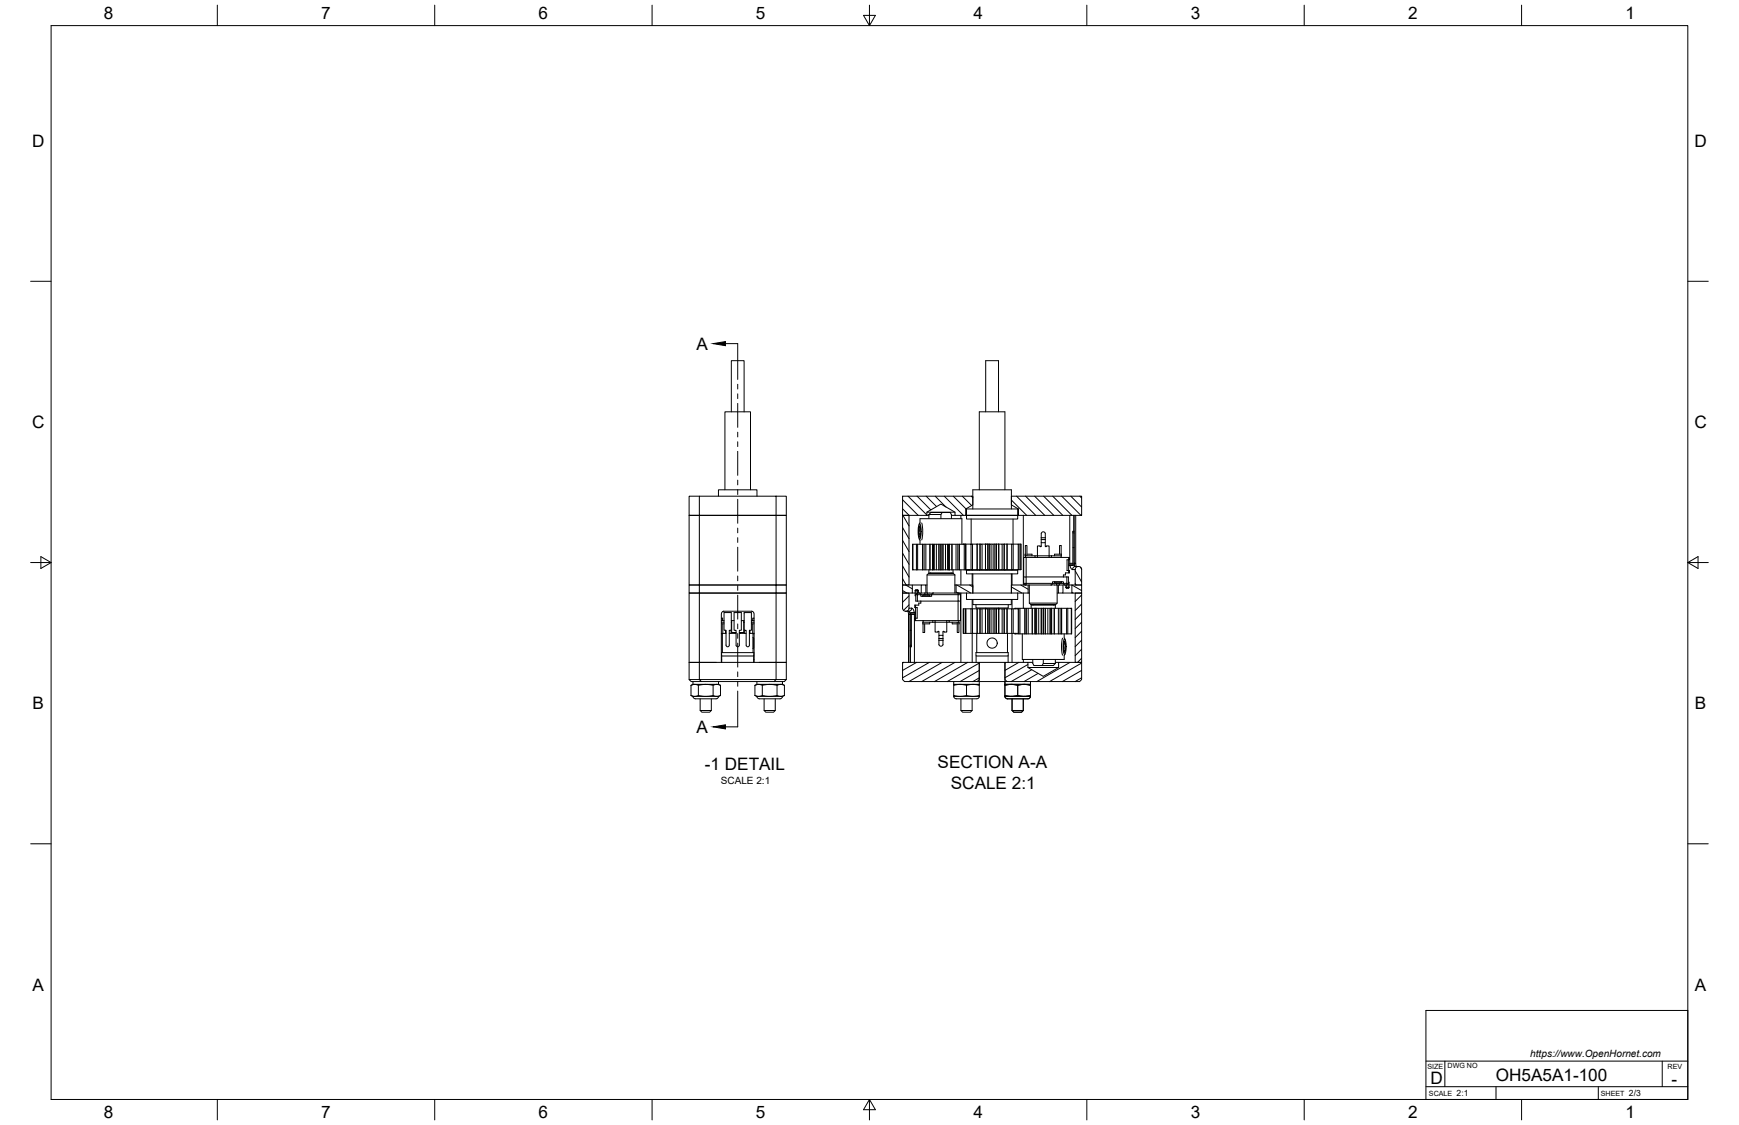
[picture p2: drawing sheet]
<svg xmlns="http://www.w3.org/2000/svg" width="864mm" height="559mm" viewBox="0 0 864 559" stroke-linecap="round" stroke-linejoin="round" font-family="sans-serif">
<!-- layer: Visible -->
<g fill="none" stroke="#000" stroke-width=".5">
<path d="M363 205v-26h7v26M490 205v-26h6v26M347 246h-5v10h5v35h38v4h5v-4h-43M347 246h38v10h-38zM357 246v-3h19v3M360 243v-38h13v38M385 246h5v10h-5v35h5v-35h-48v35h5M448 246h35v5l-3 2v3h-6v-2l-7-4-7 4v2h-12zM448 256h3v35h-3zM457 260v-2h21v12M457 260h-1M458 260v4v4"/>
<path d="M460 254h14M460 256h1M461 256l1-1h10v3M461 256v2M467 256v2M468 255l-1 1h-6M472 256h2M480 256h.1M480 253h.1M480 253h25M480 256h25M480 256v2h25v-2"/>
<path d="M480 253v3M482 258l1 25h-1v-13h-2M483 253v-10h19v10M486 243v-38h13v38M502 246h35v10h-31v-3l-4-2zM503 258v12M505 256h1M505 253h1M505 253v3M534 256l1 25M453 270v13h2M455 270v13"/>
<path d="M456 270v13M456 265l1 2M456 265h1M456 262v3M456 262h1M456 268h1M457 260a6 6 0 0 1 0 6v2a6 6 0 0 1-1-6zM457 261v3a1.6 1.6 0 0 1-1 3v-3zM457 261h.1M457 268v2M457 262h-1M458 270v13"/>
<path d="M459 270v13M460 270v13M462 270v13M464 270v13M465 270v13M466 270v13M468 270v13M470 270v13M471 270v13M473 270v13M475 270v13M476 270v13"/>
<path d="M478 270h.1M478 270h1M479 270v13M479 270h1v13l-1-13h-26v13M483 270h2v13h-2M485 270h.1M485 270h2M487 270v13M487 270h1v13h-1M488 270h1v13h-1M489 270h.1M489 270h2"/>
<path d="M491 270h.1M491 270h1v13h-1M491 270v13M492 270h1v13h-1M493 270h1M494 270h2M494 270v13M496 270v13M496 270h2v13h-2M498 270h1v13h-1M499 270h.1M499 270h1"/>
<path d="M499 270v13M500 270v13M500 270h2v13h-2M502 270h1v13h-1M503 270h3v13h-3M506 270v13M506 270h1M507 270v13M509 275v1v-5h1v5M509 277h-1v13l1 1M509 277h1M510 275h2v1"/>
<path d="M514 276h1M515 276v1M517 265v5h2v-5M517 270v1M517 271h-2v5M517 265a1 1 0 0 1 1-1 1 1 0 0 1 1 1M519 270v1h1M520 271h1v5M521 276v1M521 276h1M522 276v1h-8v-1h-5v1M522 276h5v1h4v1h-1"/>
<path d="M526 275v-4h1v5M527 276h.1M527 275h-3v1M531 278v5M533 272v8h-2M533 272v-8v16v1h-2M342 291h5v4h-5zM448 291h5v4h-5zM453 295h1M453 291h4M455 283h8M456 295v-2h-1v3"/>
<path d="M456 295h7M456 295h-1v4h2v1h-1v1h-2l1 1M456 295h1v1h6v-1M457 295v-4h3v4M458 296h1h2h1M460 291h.1M460 286h14M461 283v2h12v-2M462 285h.1M463 283h.1M463 283h18M463 295h13"/>
<path d="M463 295h.1M472 285h.1M474 286l-1-1h-12l-1 1v9M474 291h1M474 286v9M475 291v4M476 295h4M476 295h1v13h-1M480 283h2M480 295h25M480 295v3h25v-3M480 283h25v2h-25z"/>
<path d="M481 283h.1M483 285v10v-4h-8M483 298v2h19v-2M485 283h.1M485 283h2M486 283h.1M489 283h.1M489 283h2M491 283h.1M493 283h1M494 283h2M499 283h.1"/>
<path d="M499 283h1M502 285v10v-4h7M505 295h6M506 283h1M509 291h13M511 295h.1M511 291v4M511 300h14M511 291v9M524 289v1h3M524 289h.1M525 291v9h-1h-12h-1"/>
<path d="M525 295h1M526 291v4h2v-4M527 289h.1M527 289v1M528 295h4M528 290v-1h-5v1l-1 1M528 290l1 1M529 291v1M529 292h1M530 283h1M531 289v3h-1M531 283v2h-2v1h-1v1h3l-1 3-8 1"/>
<path d="M531 291h1M532 291h5v4h-5zM534 295h3v34h-3zM534 281h1M534 282a1.6 1.6 0 0 1 2-1 1.6 1.6 0 0 1 1 2v8h-3zM358 310h2M358 307h1v1M358 308h2M358 315h3M358 309h2M358 315h1M359 315v9"/>
<path d="M359 310v5M360 304h3v9h-1v7a.8 .8 0 0 1-1 1 .8 .8 0 0 1 0-1v-7h-1zM360 313v2M362 315h4M363 313v2M363 308h2M363 309h.1M363 308v1M363 309v5h3M365 304h3v9h-1v7a.8 .8 0 0 1-1 1 .8 .8 0 0 1 0-1v-7h-1zM365 314v1M367 315h4"/>
<path d="M368 314v1M368 308h2M369 308v1M369 309v5h-2M369 309h1M370 304h3v9h-1v7a.8 .8 0 0 1-1 1 .8 .8 0 0 1 0-1v-7h-1zM370 313v2M372 315h2M372 313v2M373 309h1M373 310h1M373 304l1 1v24"/>
<path d="M373 304h-14h-1v25M374 310v5M374 308h.1M374 317v5M374 315h.1M374 315v2M374 307v1h-1M450 304h.1M450 304h1M450 304l1-1v-8h-3v8l2 1M451 304v25M455 304h-3v1v16h1v-8h-1"/>
<path d="M455 305h-2v8M455 302v5M455 302h.1M455 307h-1v1h4v1h5M458 310v4h1v-4M458 309v1h4v-1M463 309h1M464 309v5h2M464 308v1M466 316h2v4a1 1 0 0 1-1 1 1 1 0 0 1-1-1zM466 314v2M469 314h-1v2"/>
<path d="M470 309v5h-1M470 308v1M470 309h1M473 309v1h2M475 309v5h1v-5M476 308h.1M476 308v1h-5v-1h-8v1M476 310h.1M476 309h.1M476 309v1M478 315h28M478 302v13"/>
<path d="M478 302h.1M479 315v-13h1v13M479 302h-1v13M480 302h2M482 302h1v13M482 302v13M483 302h2v13M485 300v2h16v-2M485 315v9M485 302h2M487 302v13M487 302h1v13"/>
<path d="M488 302h1v13M489 302h.1M489 302h2M490 302h.1M491 302h1v13M491 302v13M492 302h1v13M493 302h1M494 302h2v13M494 302v13M496 302h.1M496 302h2v13"/>
<path d="M498 302h1v13M499 302h.1M499 302h1M499 302v13M500 302v13M500 302h2v13M500 315v9M502 302h1v13M503 302h3v13M504 302h.1M504 315h.1M506 302h.1"/>
<path d="M506 302v13M507 302v13M508 315v13h20l1-3M509 302v13M510 302v13M511 302v13M512 302v-1h12v1M513 302v13M513 300v1M514 302h-10M514 302h.1M514 302h8"/>
<path d="M514 302v13M515 302v13M516 302v13M517 302v13M519 302v13M520 302v13M521 302v13M522 302v13M522 302h.1M522 302h8M523 300v1M524 302v13"/>
<path d="M526 302v13M527 302v13M528 317l-1 4 1 4M528 317l1 1M528 315v2M529 317a6 6 0 0 1 0 7v1a6 6 0 0 1-1-6zM529 319h-1M529 319v1M529 319l-1 1 1 4v-1M530 302v13M530 302h2v13M532 302v13h-28"/>
<path d="M342 338v-9h5v9h-5l1 1h46l1-1h-5v-9h-43v-34h48v34h-5h5v9M344 339v1h13v-1M348 339l-1-1h38l-1 1M356 329h-9v-34h38v34h-8M356 340h2zM358 328h.1M358 324h16v2h-16zM358 326v3M374 322v2M374 326v3M374 328h.1M376 339v1h13v-1"/>
<path d="M388 340h2zM474 339v1h12v-1M474 340h3h-3zM477 340h6h-3zM483 340h3zM485 324h16v2h-16zM485 329h16M485 329h-37v9l1 1h37M485 326v3M485 339l1-1v-9v10M486 339h13M499 339v1h13v-1"/>
<path d="M499 340h3h-3zM499 339h1M501 329h9v3l8 4 8-4M501 326v3M502 340h7h-4zM509 340h3zM510 329h3M510 332h16M513 328v3h10l1-1M518 328v2M524 330h-6l-1 1M524 329h2"/>
<path d="M524 328v2M526 332v-3h11v9l-1 1h-36l-1-1v-9v10M528 320h1M528 323h1M529 324h.1M529 323l-1 1M529 320v3M343 345l1 1 14-1M343 345l2 1h12l1-1M343 340h1h12h-2h-9zM343 340v5M344 346l1 1"/>
<path d="M345 347h11M347 340v5M348 353h5M348 347v6l1 1h3l1-1v-6M354 340v5M357 346l-1 1M358 340v5M375 345l1 1 14-1M375 345l1 1h13l1-1M375 340h1h12h-2h-9zM375 340v5M376 346l1 1"/>
<path d="M377 347h10M379 340v5M379 353h6M379 347v6l1 1h4l1-1v-6M386 340v5M389 346l-2 1M390 340v5M474 345l2 1 10-1v1h-12zM474 340v5M474 346l1 1M475 347h10M477 353h6"/>
<path d="M477 347v6l1 1h4l1-1v-6M480 340v5M486 340v5M486 346l-1 1M499 345l3 1 10-1v1h-13zM499 346l1 1M499 340v5M500 347h11M503 353h5M503 347v6v1h4l1-1v-6M505 340v5M512 340v5"/>
<path d="M512 346l-1 1"/>
<circle cx="493" cy="319" r="2.5"/>
</g>
<!-- layer: Visible Narrow -->
<g fill="none" stroke="#000" stroke-width=".5">
<path d="M477 256v2M508 256v35M531 256v24M533 256v8M533 256v24h1M458 270v13M462 270v13M463 270v13M466 270v13M467 270v13M468 270v13M471 270v13"/>
<path d="M473 270v13M476 270v13M485 270v13M489 270v13M491 270v13M495 270v13M496 270v13M500 270v13M514 277h-4v10h18M515 276h6M517 268h2M517 267h2"/>
<path d="M522 277h5M530 278v5M531 277v1M531 280h.1M531 280h2M533 265h.1M533 280l1 1M533 280h.1M455 293h-1M455 295v-2h1v2h-1M456 293h.1M457 299h19v9h-5"/>
<path d="M458 296h4M459 296l-3-1v4M459 295l2 1M476 295h-15M477 295h-1v4h1M477 283v8M477 295v34M483 283h.1M483 285v6M483 298v4M503 283h.1M503 285v6"/>
<path d="M503 298v4M508 295v7M508 287h2v3h-2M524 289h3M525 290h1v1M525 291v-1h-15v1M529 292h1M530 287v3h-4M531 290v2h-1v-1M531 290h-1v1M531 283v2M531 292h.1"/>
<path d="M531 281l2 2M533 283h1M533 280l1 1-1 1v1M451 305h1v24v-8M451 304l1 1M451 302h2M452 305h.1M453 305h1M453 302l1 2M453 302l-1 1-1 1 1 1M454 305h.1M454 305v24"/>
<path d="M455 301v1M455 307v1M455 302v5M458 308h5M464 309h6M466 317h2M466 318h2M483 315v14M485 302v13M489 302v13M491 302v13M495 302v13"/>
<path d="M496 302v13M500 302v13M503 315v14M509 302v13M513 302v13M514 302v13M517 302v13M518 302v13M519 302v13M522 302v13M524 302v13M527 302v13"/>
<path d="M452 320h1M508 328v1"/>
</g>
<!-- layer: Border -->
<g fill="none" stroke="#000" stroke-width=".5">
<path d="M25 13h813v533h-813zM108 3v10M216 3v10M324 3v10M429 8h6l-3 5zM432 3v10M540 3v10M648 3v10M756 3v10M15 140h10M838 140h10M15 279h10"/>
<path d="M20 276l5 3-5 3zM838 279l5-3v6zM838 279h10M15 419h10M838 419h10M108 546v10M216 546v10M324 546v10M432 546l3 5h-6zM432 546v10M540 546v10M648 546v10"/>
<path d="M756 546v10"/>
</g>
<!-- layer: Titleblock -->
<path d="M708 502h130v44h-130zM708 540h130M708 527h130M718 527v13M743 540v6M794 540v6M825 527v13" fill="none" stroke="#000" stroke-width=".5"/>
<!-- layer: Hatching -->
<g fill="none" stroke="#000" stroke-width=".5">
<path d="M448 253l3 3M448 248l8 8M448 256l3 5M451 246l9 10M455 246l7 7M460 246l5 6M464 246l6 6M469 246l9 10M473 246l7 7M478 246l5 5M482 246l1 1M502 248l8 8"/>
<path d="M505 246l9 10M509 246l10 10M514 246l9 10M518 246l10 10M523 246l9 10M527 246l10 10M532 246l5 6M536 246l1 1M448 275l3 5M448 268l3 6M448 262l3 6M448 287l2 4"/>
<path d="M448 281l3 6M448 293l2 2M448 295h.1M450 291l3 1M451 296l-3 3M475 294l1 1M475 291l7 4M482 291h1M502 292l5 3M507 291l4 2M532 294l1 1M532 291l5 2"/>
<path d="M534 290v1M534 284l3 5M537 282v1M537 296l-3 3M451 300l-2 3M537 300l-3 3M537 305l-3 3M537 309l-3 3M537 314l-3 3M537 318l-3 3M449 329h-1M455 329l-7 4"/>
<path d="M462 329l-14 8M468 329l-17 10M474 329l-16 10M481 329l-17 10M486 329l-16 10M486 333l-9 6M486 337l-3 2M500 329h-1M506 329l-7 4M510 330l-11 7M512 333l-10 6M516 334l-7 5"/>
<path d="M531 329l-16 10M537 329l-16 10M537 333l-9 6M537 337l-3 2M537 322l-3 4M537 327l-2 2"/>
</g>
<!-- layer: Section Lines -->
<g fill="none" stroke="#000" stroke-width=".5">
<path d="M360 171h6v17M366 191v2M366 196v2M366 200v12M366 215v2M366 219v3M366 224v12M366 238v3M366 243v3M366 248v12M366 262v3M366 267v2"/>
<path d="M366 272v12M366 286v2M366 291v2M366 296v12M366 310v2M366 315v2M366 319v12M366 334v2M366 338v3M366 343v18h-6"/>
</g>
<path d="M354 171l6-1v2zM354 361l6-1v2z" fill="#000" stroke="#000" stroke-width=".5"/>
<g font-size="8.5">
<text x="52" y="9">8</text>
<text x="160" y="9">7</text>
<text x="267" y="9">6</text>
<text x="375" y="9">5</text>
<text x="483" y="9">4</text>
<text x="591" y="9">3</text>
<text x="699" y="9">2</text>
<text x="807" y="9">1</text>
<text x="16" y="73">D</text>
<text x="841" y="73">D</text>
<text x="346" y="174">A</text>
<text x="16" y="213">C</text>
<text x="841" y="213">C</text>
<text x="16" y="352">B</text>
<text x="842" y="352">B</text>
<text x="346" y="364">A</text>
<text x="350" y="383">-1 DETAIL</text>
<text x="466" y="381">SECTION A-A</text>
<text x="472" y="392">SCALE 2:1</text>
<text x="16" y="492">A</text>
<text x="842" y="492">A</text>
<text x="710" y="538">D</text>
<text x="743" y="537">OH5A5A1-100</text>
<text x="830" y="539">-</text>
<text x="52" y="555">8</text>
<text x="160" y="555">7</text>
<text x="267" y="555">6</text>
<text x="375" y="555">5</text>
<text x="483" y="556">4</text>
<text x="591" y="555">3</text>
<text x="699" y="556">2</text>
<text x="807" y="556">1</text>
</g>
<g font-size="5">
<text x="358" y="389">SCALE 2:1</text>
<text x="760" y="525">https://www.OpenHornet.com</text>
</g>
<g font-size="4.3">
<text x="723" y="544">2:1</text>
<text x="809" y="544">2/3</text>
</g>
<g font-size="3.5">
<text x="709" y="531">SIZE</text>
<text x="719" y="530">DWG NO</text>
<text x="828" y="531">REV</text>
<text x="710" y="544">SCALE</text>
<text x="795" y="544">SHEET</text>
</g>
</svg>
